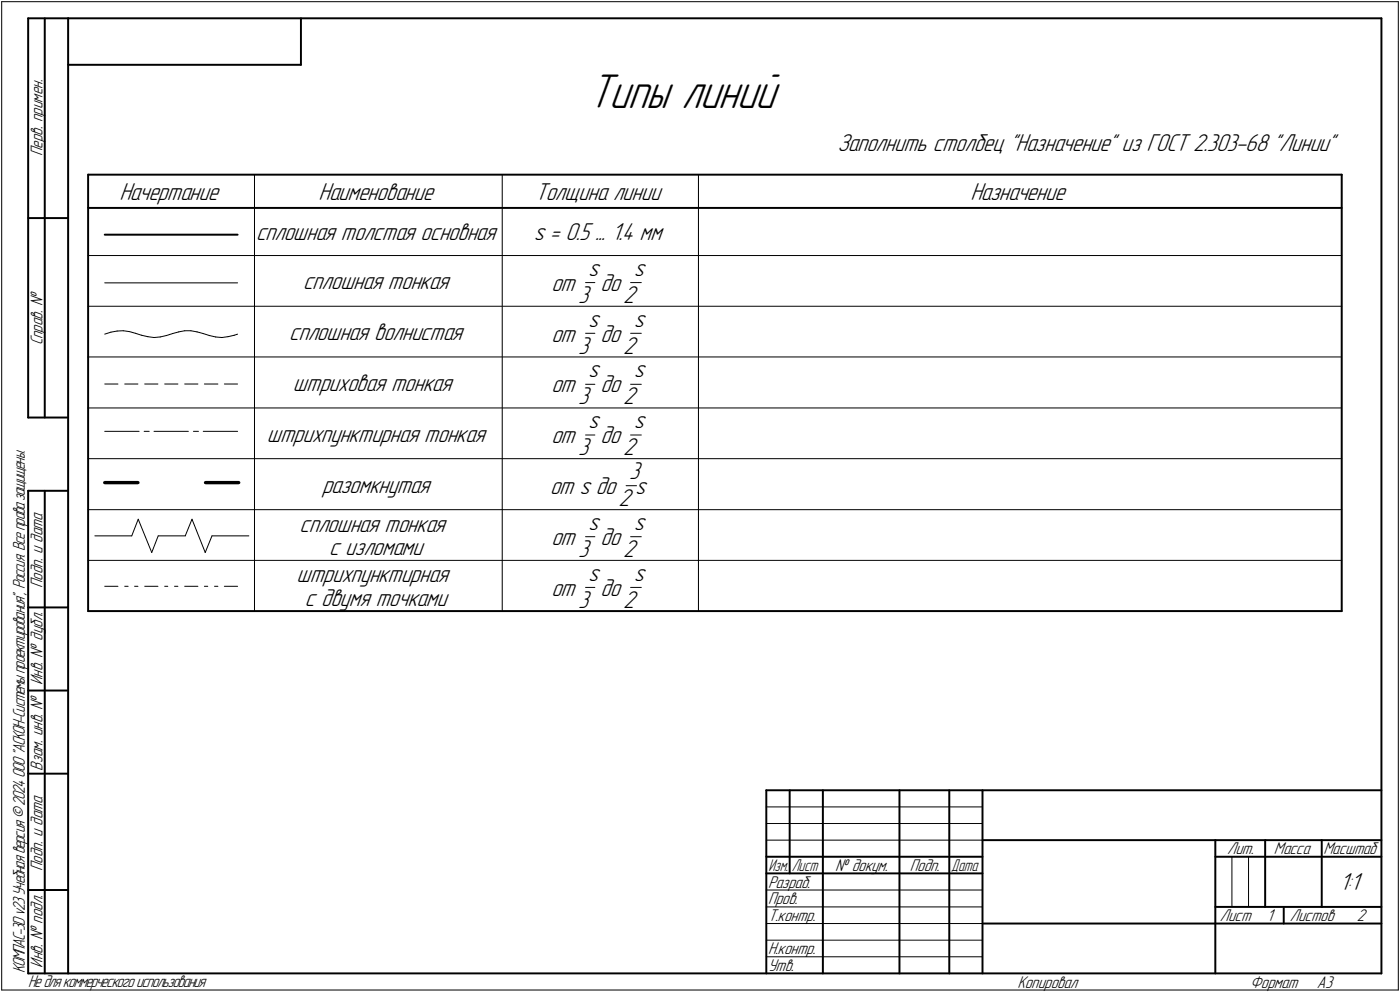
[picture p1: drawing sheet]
<svg xmlns="http://www.w3.org/2000/svg" width="421mm" height="298mm" viewBox="0 0 421 298" stroke-linecap="round" stroke-linejoin="round" font-family="sans-serif">
<g fill="none" stroke="#000" stroke-width=".59">
<path d="M8.5 5.5v120zM8.5 5.5h12zM13.5 5.5v120zM20.5 5.5v287zM20.5 5.5h395zM20.5 19.5h70zM90.5 5.5v14zM415.5 5.5v287zM26.5 52.5h377zM26.5 52.5v131.1zM403.5 52.5v131.1zM8.5 65.5h12z"/>
<path d="M26.5 62.5h377zM31.5 70.5h40zM8.5 125.5h12zM8.5 147.5v145zM8.5 147.5h12zM13.5 147.5v145zM8.5 182.5h12zM26.5 183.6h377zM8.5 207.5h12zM8.5 232.5h12zM230.5 237.5h185zM230.5 237.5v55z"/>
<path d="M237.5 237.5v25zM247.5 237.5v55zM270.5 237.5v55zM285.5 237.5v55zM295.5 237.5v55zM230.5 257.5h65zM295.5 252.5h120zM365.5 252.5v40zM365.5 257.5h15zM380.5 252.5v20zM380.5 257.5h35zM397.5 252.5v20z"/>
<path d="M8.5 267.5h12zM230.5 262.5h65zM295.5 277.5h70zM365.5 277.5h50zM365.5 272.5h50zM386.1 272.5v5zM8.5 292.5h12zM20.5 292.5h395z"/>
</g>
<g fill="none" stroke="#000" stroke-width=".3">
<path d="M.5 .5v297zM.5 .5h420zM420.5 .5v297zM76.5 52.5v131.1zM151 52.5v131.1zM210.1 52.5v131.1zM26.5 76.8h377zM26.5 92h377zM31.5 85h40zM33.4 99.8l1.8-.3zM35.2 99.5l1.9-.1zM37.1 99.4l1.8 .3z"/>
<path d="M38.9 99.7l1.8 .5zM53.8 99.7l1.7-.3zM55.5 99.4h1.9zM57.4 99.4l1.9 .3zM59.3 99.7l1.8 .5zM176.1 84.9h2.8zM189.7 84.9h3.2zM26.5 107.3h377zM31.5 115.4h4zM31.5 100.4l1.9-.6zM37.5 115.4h4zM40.7 100.2l1.9 .6z"/>
<path d="M42.6 100.8l1.8 .4zM43.5 115.4h4zM44.4 101.2l1.9 .2zM46.3 101.4l1.9-.1zM48.2 101.3l1.8-.5zM49.5 115.4h4zM50 100.8l1.9-.6zM51.9 100.2l1.9-.5zM55.5 115.4h4zM61.1 100.2l1.9 .6zM61.5 115.4h4zM63 100.8l1.9 .5z"/>
<path d="M64.9 101.3l1.8 .1zM66.7 101.4l1.9-.2zM67.5 115.4h4zM68.6 101.2l1.8-.4zM70.4 100.8l1.1-.4zM176.1 100.2h2.8zM176.1 115.5h2.8zM189.7 100.2h3.2zM189.7 115.5h3.2zM26.5 122.6h377zM26.5 137.8h377zM31.5 129.6h10.3z"/>
<path d="M43.3 129.6h1.6zM46.3 129.6h10.3zM58.2 129.6h1.5zM61.1 129.6h10.4zM176.1 130.7h2.8zM189.7 130.7h3.2zM26.5 153.2h377zM41.6 156l-2 5zM41.6 156l4 10zM57.7 156l-2 5zM57.7 156l4 10zM188.3 146h3.1z"/>
<path d="M26.5 168.4h377zM28.5 161h11.1zM31.5 176.2h4zM37.5 176.2h1zM40.5 176.2h1zM43.5 176.2h4zM47.6 161l-2 5zM47.6 161h8.1zM49.5 176.2h1zM52.5 176.2h1zM55.5 176.2h4zM61.5 176.2h1z"/>
<path d="M63.8 161l-2.1 5zM63.8 161h11zM64.5 176.2h1zM67.5 176.2h4zM176.1 161.3h2.8zM176.1 176.5h2.8zM189.7 161.3h3.2zM189.7 176.5h3.2zM230.5 247.5h65zM230.5 252.5h65zM230.5 242.5h65zM370.5 257.5v15z"/>
<path d="M375.5 257.5v15zM230.5 267.5h65zM230.5 272.5h65zM230.5 277.5h65zM.5 297.5h420zM230.5 282.5h65zM230.5 287.5h65z"/>
</g>
<path d="M31.5 145h10zM61.8 145h10z" fill="none" stroke="#000" stroke-width="1"/>
<g fill="#fff" stroke="#fff" stroke-width=".3">
<path d="M176.8 21.3h59.4zM176.8 21.4h59.4zM176.8 21.5h59.4zM176.8 21.6h59.4zM176.8 21.7h59.4zM176.8 21.8h59.4zM176.8 21.8h59.4zM176.8 21.9h59.4zM176.8 22h59.4zM176.8 22.1h59.4zM176.8 22.2h59.4zM176.8 22.3h59.4zM176.8 22.4h59.4zM176.8 22.4h59.4zM176.8 22.5h59.4zM176.8 22.6h59.4zM176.8 22.7h59.4zM176.8 22.8h59.4zM176.8 22.9h59.4zM176.8 22.9h59.4zM176.8 23h59.4zM176.8 23.1h59.4zM176.8 23.2h59.4zM176.8 23.3h59.4zM176.8 23.4h59.4zM176.8 23.5h59.4zM176.8 23.5h59.4zM176.8 23.6h59.4zM176.8 23.7h59.4zM176.8 23.8h59.4zM176.8 23.9h59.4zM176.8 24h59.4zM176.8 24h59.4zM176.8 24.1h59.4zM176.8 24.2h59.4zM176.8 24.3h59.4zM176.8 24.4h59.4zM176.8 24.5h59.4zM176.8 24.6h59.4zM176.8 24.6h59.4zM176.8 24.7h59.4zM176.8 24.8h59.4zM176.8 24.9h59.4zM176.8 25h59.4zM176.8 25.1h59.4zM176.8 25.1h59.4zM176.8 25.2h59.4zM176.8 25.3h59.4zM176.8 25.4h59.4zM176.8 25.5h59.4zM176.8 25.6h59.4zM176.8 25.7h59.4zM176.8 25.7h59.4zM176.8 25.8h59.4zM176.8 25.9h59.4zM176.8 26h59.4zM176.8 26.1h59.4zM176.8 26.2h59.4zM176.8 26.2h59.4zM176.8 26.3h59.4zM176.8 26.4h59.4zM176.8 26.5h59.4zM176.8 26.6h59.4zM176.8 26.7h59.4zM176.8 26.8h59.4zM176.8 26.8h59.4zM176.8 26.9h59.4zM176.8 27h59.4zM176.8 27.1h59.4zM176.8 27.2h59.4zM176.8 27.3h59.4zM176.8 27.3h59.4zM176.8 27.4h59.4zM176.8 27.5h59.4zM176.8 27.6h59.4zM176.8 27.7h59.4zM176.8 27.8h59.4zM176.8 27.9h59.4zM176.8 27.9h59.4zM176.8 28h59.4zM176.8 28.1h59.4zM176.8 28.2h59.4zM176.8 28.3h59.4zM176.8 28.4h59.4zM176.8 28.4h59.4zM176.8 28.5h59.4zM176.8 28.6h59.4zM176.8 28.7h59.4zM176.8 28.8h59.4zM176.8 28.9h59.4zM176.8 29h59.4zM176.8 29h59.4zM176.8 29.1h59.4zM176.8 29.2h59.4zM176.8 29.3h59.4zM176.8 29.4h59.4zM176.8 29.5h59.4zM176.8 29.5h59.4zM176.8 29.6h59.4zM176.8 29.7h59.4zM176.8 29.8h59.4zM176.8 29.9h59.4zM176.8 30h59.4zM176.8 30.1h59.4zM176.8 30.1h59.4zM176.8 30.2h59.4zM176.8 30.3h59.4zM176.8 30.4h59.4zM176.8 30.5h59.4zM176.8 30.6h59.4zM176.8 30.6h59.4zM176.8 30.7h59.4zM176.8 30.8h59.4zM176.8 30.9h59.4zM176.8 31h59.4zM176.8 31.1h59.4zM176.8 31.2h59.4zM176.8 31.2h59.4zM176.8 31.3h59.4zM176.8 31.4h59.4zM176.8 31.5h59.4zM176.8 31.6h59.4zM176.8 31.7h59.4zM176.8 31.7h59.4zM176.8 31.8h59.4zM176.8 31.9h59.4zM176.8 32h59.4zM176.8 32.1h59.4zM176.8 32.2h59.4zM176.8 32.3h59.4zM176.8 32.3h59.4zM176.8 32.4h59.4zM176.8 32.5h59.4zM176.8 32.6h59.4zM176.8 32.7h59.4zM176.8 32.8h59.4zM176.8 32.9h59.4zM176.8 32.9h59.4zM176.8 33h59.4zM176.8 33.1h59.4zM176.8 33.2h59.4zM176.8 33.3h59.4zM176.8 33.4h59.4zM176.8 33.4h59.4zM176.8 33.5h59.4zM176.8 33.6h59.4zM176.8 33.7h59.4zM176.8 33.8h59.4zM176.8 33.9h59.4zM176.8 34h59.4zM176.8 34h59.4zM176.8 34.1h59.4zM176.8 34.2h59.4zM176.8 34.3h59.4zM176.8 34.4h59.4zM176.8 34.5h59.4zM176.8 34.5h59.4zM176.8 34.6h59.4zM176.8 34.7h59.4zM176.8 34.8h59.4zM176.8 34.9h59.4zM176.8 35h59.4zM176.8 35.1h59.4zM176.8 35.1h59.4zM176.8 35.2h59.4zM176.8 35.3h59.4zM176.8 35.4h59.4zM176.8 35.5h59.4z"/>
<path d="M251.8 39.9h151zM251.8 40h151zM251.8 40h151zM251.8 40.1h151zM251.8 40.2h151zM251.8 40.3h151zM251.8 40.4h151zM251.8 40.5h151zM251.8 40.6h151zM251.8 40.6h151zM251.8 40.7h151zM251.8 40.8h151zM251.8 40.9h151zM251.8 41h151zM251.8 41.1h151zM251.8 41.1h151zM251.8 41.2h151zM251.8 41.3h151zM251.8 41.4h151zM251.8 41.5h151zM251.8 41.6h151zM251.8 41.7h151zM251.8 41.7h151zM251.8 41.8h151zM251.8 41.9h151zM251.8 42h151zM251.8 42.1h151zM251.8 42.2h151zM251.8 42.2h151zM251.8 42.3h151zM251.8 42.4h151zM251.8 42.5h151zM251.8 42.6h151zM251.8 42.7h151zM251.8 42.8h151zM251.8 42.8h151zM251.8 42.9h151zM251.8 43h151zM251.8 43.1h151zM251.8 43.2h151zM251.8 43.3h151zM251.8 43.3h151zM251.8 43.4h151zM251.8 43.5h151zM251.8 43.6h151zM251.8 43.7h151zM251.8 43.8h151zM251.8 43.9h151zM251.8 43.9h151zM251.8 44h151zM251.8 44.1h151zM251.8 44.2h151zM251.8 44.3h151zM251.8 44.4h151zM251.8 44.4h151zM251.8 44.5h151zM251.8 44.6h151zM251.8 44.7h151zM251.8 44.8h151zM251.8 44.9h151zM251.8 45h151zM251.8 45h151zM251.8 45.1h151zM251.8 45.2h151zM251.8 45.3h151zM251.8 45.4h151zM251.8 45.5h151zM251.8 45.6h151zM251.8 45.6h151zM251.8 45.7h151zM251.8 45.8h151zM251.8 45.9h151zM251.8 46h151zM251.8 46.1h151zM251.8 46.1h151zM251.8 46.2h151zM251.8 46.3h151zM251.8 46.4h151zM251.8 46.5h151zM251.8 46.6h151zM251.8 46.7h151zM251.8 46.7h151zM251.8 46.8h151zM251.8 46.9h151zM251.8 47h151z"/>
</g>
<text font-size="15.6" x="176.8" y="32.5">Типы линий</text>
<g font-size="7.8">
<text x="251.8" y="45.5">Заполнить столбец &quot;Назначение&quot; из ГОСТ 2.303-68 &quot;Линии&quot;</text>
<text x="35.9" y="60">Начертание</text>
<text x="95.8" y="60">Наименование</text>
<text x="161" y="60">Толщина линии</text>
<text x="291.8" y="60">Назначение</text>
<text x="77" y="72.2">сплошная толстая основная</text>
<text x="160.6" y="72.2">s = 0.5 ... 1.4 мм</text>
<text x="176.8" y="82.9">s</text>
<text x="190.6" y="82.9">s</text>
<text x="91.2" y="86.9">сплошная тонкая</text>
<text x="165.8" y="87.4">от</text>
<text x="180.6" y="87.4">до</text>
<text x="173.9" y="91">3</text>
<text x="187.5" y="91">2</text>
<text x="176.8" y="98.1">s</text>
<text x="190.6" y="98.1">s</text>
<text x="87" y="102.2">сплошная волнистая</text>
<text x="165.8" y="102.7">от</text>
<text x="173.9" y="106.3">3</text>
<text x="180.6" y="102.7">до</text>
<text x="187.5" y="106.3">2</text>
<text x="176.8" y="113.4">s</text>
<text x="190.6" y="113.4">s</text>
<text x="88.1" y="117.5">штриховая тонкая</text>
<text x="165.8" y="118">от</text>
<text x="180.6" y="118">до</text>
<text x="173.9" y="121.6">3</text>
<text x="187.5" y="121.6">2</text>
<text x="176.8" y="128.7">s</text>
<text x="190.6" y="128.7">s</text>
<text x="80.2" y="132.8">штрихпунктирная тонкая</text>
<text x="165.8" y="133.2">от</text>
<text x="173.9" y="136.8">3</text>
<text x="180.6" y="133.2">до</text>
<text x="187.5" y="136.8">2</text>
<text x="189.2" y="144">3</text>
<text x="96.8" y="148">разомкнутая</text>
<text x="165.4" y="148.5">от s до</text>
<text x="191" y="148.5">s</text>
<text x="186" y="152.1">2</text>
<text x="90.1" y="159.7">сплошная тонкая</text>
<text x="176.8" y="159.2">s</text>
<text x="190.6" y="159.2">s</text>
<text x="99" y="166.9">с изломами</text>
<text x="165.8" y="163.8">от</text>
<text x="173.9" y="167.4">3</text>
<text x="180.6" y="163.8">до</text>
<text x="187.5" y="167.4">2</text>
<text x="89.2" y="175">штрихпунктирная</text>
<text x="165.8" y="179">от</text>
<text x="176.8" y="174.5">s</text>
<text x="180.6" y="179">до</text>
<text x="190.6" y="174.5">s</text>
<text x="91.7" y="182.1">с двумя точками</text>
<text x="173.9" y="182.6">3</text>
<text x="187.5" y="182.6">2</text>
<text x="402.9" y="267.5">1:1</text>
</g>
<g font-size="5.4">
<text x="12.8" y="46.9" transform="rotate(-90 12.8 46.9)">Перв. примен.</text>
<text x="12.8" y="103.8" transform="rotate(-90 12.8 103.8)">Справ. №</text>
<text x="12.8" y="176.7" transform="rotate(-90 12.8 176.7)">Подп. и дата</text>
<text x="12.8" y="205.8" transform="rotate(-90 12.8 205.8)">Инв. № дубл.</text>
<text x="12.8" y="231.6" transform="rotate(-90 12.8 231.6)">Взам. инв. №</text>
<text x="369.1" y="256.8">Лит.</text>
<text x="383.1" y="256.8">Масса</text>
<text x="398" y="256.8">Масштаб</text>
<text x="12.8" y="261.7" transform="rotate(-90 12.8 261.7)">Подп. и дата</text>
<text x="251.2" y="261.8">№ докум.</text>
<text x="273.6" y="261.8">Подп.</text>
<text x="231" y="266.8">Разраб.</text>
<text x="231" y="271.8">Пров.</text>
<text x="231" y="276.8">Т.контр.</text>
<text x="366.9" y="276.8">Лист</text>
<text x="381" y="276.8">1</text>
<text x="387.9" y="276.8">Листов</text>
<text x="408" y="276.8">2</text>
<text x="231" y="286.8">Н.контр.</text>
<text x="7.5" y="292.5" transform="rotate(-90 7.5 292.5)">КОМПАС-3Dv23Учебнаяверсия©2024ООО&quot;АСКОН-Системыпроектирования&quot;, Россия. Всеправазащищены.</text>
<text x="12.8" y="290.8" transform="rotate(-90 12.8 290.8)">Инв. № подл.</text>
<text x="231" y="291.8">Утв.</text>
<text x="8.5" y="296.7">Недлякоммерческогоиспользования</text>
<text x="306" y="296.8">Копировал</text>
<text x="376" y="296.8">Формат</text>
<text x="396" y="296.8">A3</text>
</g>
<g font-size="5.3">
<text x="231.1" y="261.8">Изм.</text>
<text x="238.1" y="261.8">Лист</text>
<text x="286.1" y="261.8">Дата</text>
</g>
</svg>
